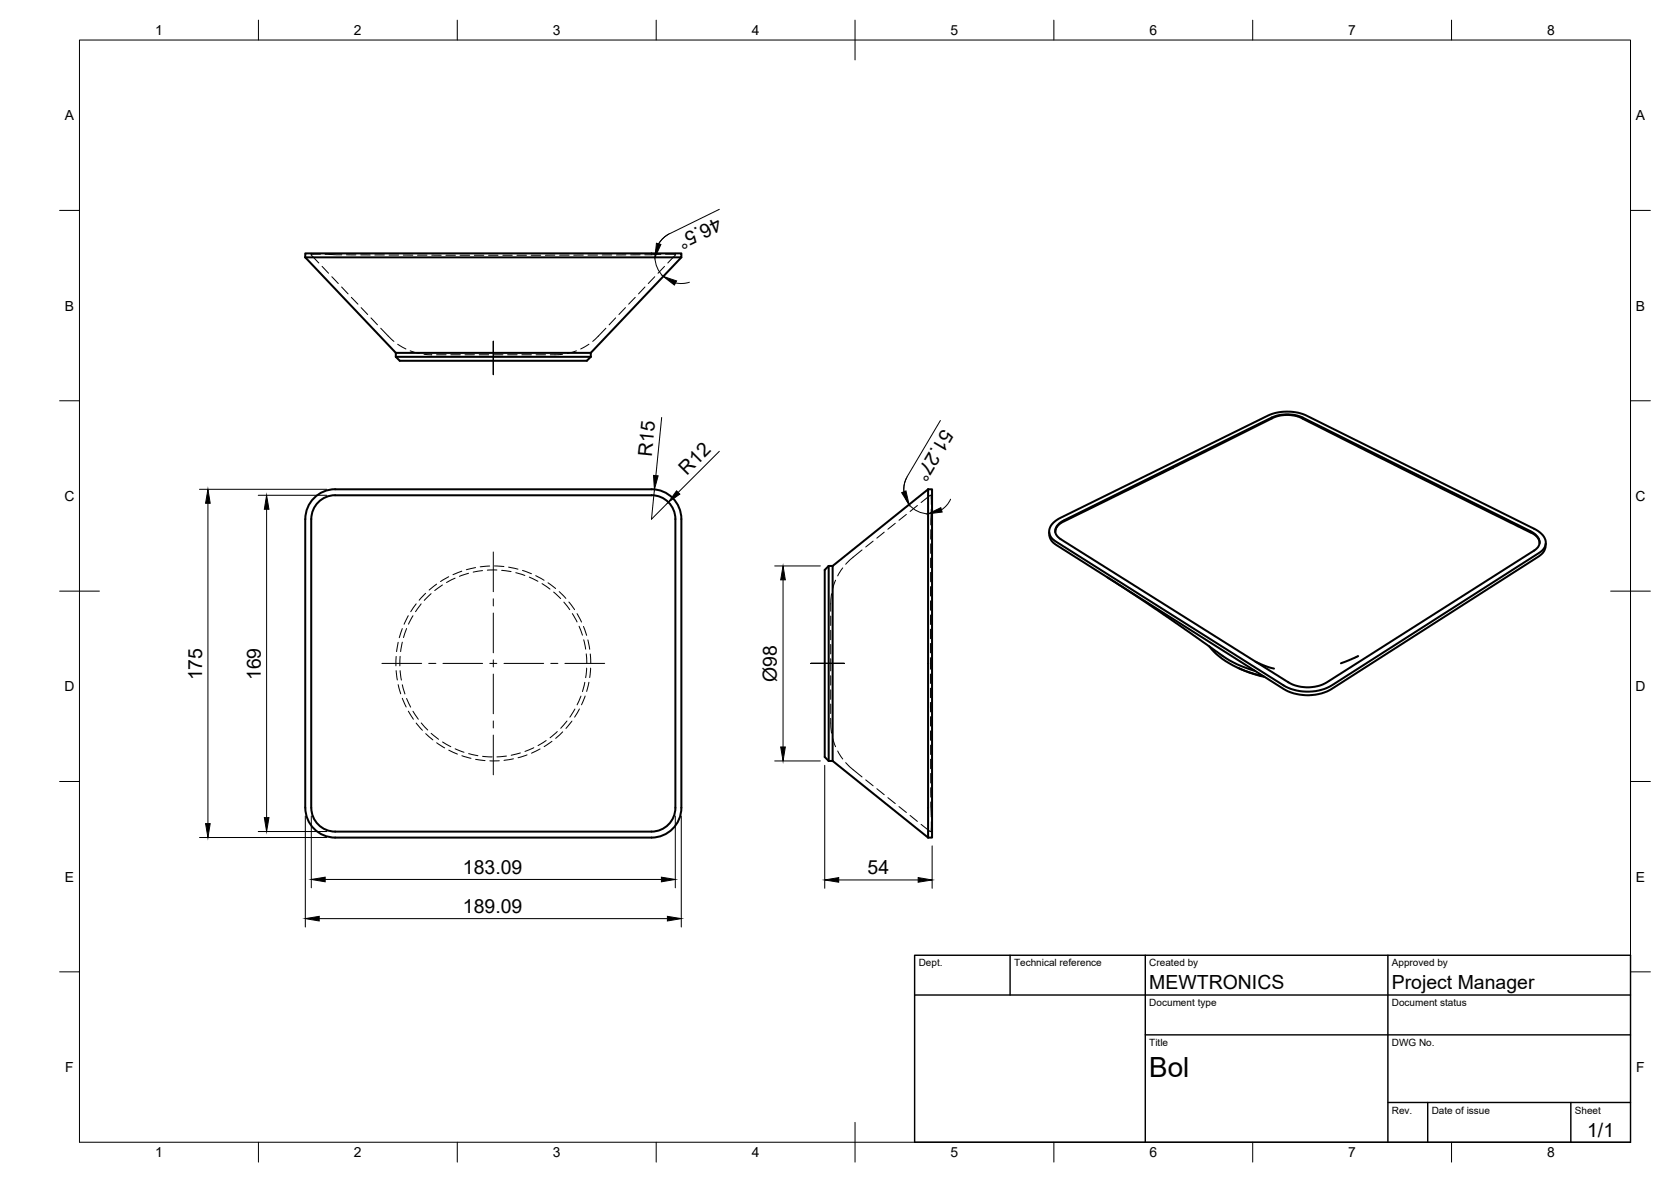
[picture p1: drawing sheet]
<svg xmlns="http://www.w3.org/2000/svg" width="420mm" height="297mm" viewBox="0 0 420 297" stroke-linecap="round" stroke-linejoin="round" font-family="sans-serif">
<!-- layer: Visible -->
<g fill="none" stroke="#000" stroke-width=".51">
<path d="M76.8 63.7h94.5v1h-94.5zM76.8 64.7l22.7 24M171.3 64.7l-22.8 24M99.5 88.7h49M99.5 89.7l1 1h47.1l.9-1M99.5 89.7h49M99.5 88.7v1M148.5 88.7v1M78.6 125.5a7.4 7.4 0 0 1 5.7-2.5l79.5-.1a7.5 7.5 0 0 1 7.5 7.5v72.6a7.5 7.5 0 0 1-7.5 7.5h-79.5a7.5 7.5 0 0 1-7.5-7.5v-72.6a7.5 7.5 0 0 1 1.8-4.9zM80 126.2a6 6 0 0 1 4.3-1.8h79.5a6 6 0 0 1 6 6.1v72.5a6 6 0 0 1-6 6h-79.5a6 6 0 0 1-6-6v-72.6a6 6 0 0 1 1.7-4.2zM233.4 123v87.5M233.4 123h1v87.5h-1"/>
<path d="M233.4 123l-24 19.2M263.8 133.8a3.4 3.4 0 0 0 1.7 3.1l57.2 36.2a12.3 12.3 0 0 0 12.2 0l52-33.3a3.4 3.4 0 0 0 1.8-3.2M264.9 131.4l1.8-1.3 52.1-25.7a12.3 12.3 0 0 1 9.7 0l57.3 28.5a4.1 4.1 0 0 1 2.8 4l-.5 1.1-1.1 .9-52.1 33.3a12.5 12.5 0 0 1-12.2 0l-57.2-36.1a2.76 2.76 0 0 1-.6-4.7zM265.3 133.7l.1-.6 .4-.8 1.5-1.2 52.7-26 1.8-.7 2.2-.1 1.7 .2 1.3 .4 58.1 29 1.6 1.3 .4 1.4M266.3 131.5l1.3-.8 52.2-25.8a9.7 9.7 0 0 1 7.7 0l57.3 28.6a2.99 2.99 0 0 1 2.1 3.6l-1.1 1.2-52.1 33.2a9.9 9.9 0 0 1-9.8 0l-57.2-36a2.24 2.24 0 0 1-.4-4zM208.4 142.2l-1 1v47l1 1M208.4 142.2v49M208.4 142.2h1M209.4 142.2v49M278.4 145.1l12.6 8.2 14.5 10.2a32.8 32.8 0 0 0 10.1 5.1M304 162.4a23.2 23.2 0 0 0 13.6 7.5M311.3 167.9l2.9 1.2 3.7 1"/>
<path d="M315.7 166.3l2.4 1.1 2.2 .6M341.5 164.9l-4.3 1.8M208.4 191.2h1M209.4 191.2l24 19.3"/>
</g>
<!-- layer: Hidden -->
<g fill="none" stroke="#000" stroke-width=".25">
<path d="M78.3 63.7v.4l1.9 2M80.6 63.9l-2.3 .1M81 66.9l1.6 1.8M81.7 63.9l2.4 .1M83.4 69.5l1.7 1.8M84.3 64h1.6M85.9 72.1l1.6 1.8M87.1 64l2.4 .1M88.3 74.7l1.7 1.7M90.7 64.1h2.4M90.8 77.3l1.7 1.7M93.3 79.9l1.6 1.7"/>
<path d="M94.3 64.1h2.3M97.8 64.1h2.4M101.4 64.1h2.4M105 64.1h2.4M108.6 64.1h2.3M112.1 64.1h2.4M115.7 64.1h2.4M119.3 64.1h2.3M122.9 64.1h2.3M126.4 64.1h2.4M130 64.1h2.4M133.6 64.1h2.4"/>
<path d="M139.5 64.1h-2.4M140.7 64.1h2.4M146.7 64.1h-2.4M147.8 64.1h2.4M151.4 64.1h2.4M154.8 79.9l-1.6 1.7M157.3 77.3l-1.7 1.7M157.4 64.1h-2.4M159.7 74.7l-1.6 1.7M161 64l-2.4 .1M162.2 72.1l-1.7 1.8M164.6 69.5l-1.6 1.8"/>
<path d="M166.2 63.9l-4.1 .1M167.1 66.9l-1.6 1.8M167.3 63.9h2.4M169.8 63.7v.4l-1.9 2M95.7 82.5l3.3 3.3M100 86.5l2.1 1.2M103.1 88.2l2.3 .6M106.6 89l2 .2M109.8 89.2h2.4M113.3 89.2h2.4M116.9 89.2h2.4M120.5 89.2h2.4"/>
<path d="M124.1 89.2h2.3M127.6 89.2h2.4M131.2 89.2h2.4M134.8 89.2h2.4M141.5 89l-3.1 .2M144.9 88.2l-2.3 .6M148.1 86.5l-2.1 1.2M152.3 82.5l-3.3 3.3M216.7 138.2l-4.1 3.6M219.5 136l-1.8 1.5M222.3 133.7l-1.8 1.5M225.1 131.5l-1.9 1.5"/>
<path d="M227.9 129.3l-1.9 1.5M230.7 127l-1.9 1.5M234 124.5l.2 2.3M234 136.7v2.4M234 133.1v2.4M234.1 130.5l-.1 1.4M234.1 128v2.4M234.4 124.5h-.5l-2.3 1.8M101.2 158l-.8 2.3M102.2 158l-.7 2.2M102.7 154.7l-1.1 2.2M103.8 154.7l-1.1 2.2"/>
<path d="M104.6 151.8l-1.3 1.9M105.9 151.8l-1.4 1.9M107 149.1l-1.6 1.7M108.4 149.2l-1.7 1.7M109.8 146.8l-1.9 1.5M111.3 147l-2 1.4M112.8 144.9l-2 1.2M114.4 145.3l-2.1 1.1M116.1 143.5l-2.2 .9M117.8 144.1l-2.3 .7M119.6 142.6l-2.3 .6M121.3 143.4l-2.3 .4"/>
<path d="M123.1 142.2l-2.3 .2M124.3 142.2l2.4 .2M124.9 143.2l-2.4 .1M126.1 143.3l2.4 .3M127.9 142.5l2.3 .5M129.7 143.9l2.3 .7M131.4 143.3l2.2 .9M133.1 145l2.2 1.1M134.7 144.7l2.1 1.1M136.3 146.7l2 1.3M137.8 146.5l1.9 1.4M139.2 148.8l1.8 1.6"/>
<path d="M140.6 148.7l1.7 1.7M141.8 151.3l1.5 1.9M143 151.3l1.5 1.9M143.9 154.2l1.2 2.1M145.1 154.2l1.1 2.1M145.6 157.4l.9 2.2M146.7 157.4l.8 2.3M208.9 158.4v2.4M208.9 154.8v2.4M209.1 149.2l-.2 4.4M210.1 145.8l-.8 2.2M211.9 142.7l-1.3 2"/>
<path d="M234 158.1v2.4M234 147.4v2.4M234 151v2.4M234 154.5v2.4M234 140.3v2.3M234 143.8v2.4M99.6 165l-.1 2.3M99.6 168.5l.3 2.4M100.1 161.4l-.4 2.4M100.1 172.1l.7 2.3M100.6 164.9l-.1 2.4M100.6 168.5l.3 2.4"/>
<path d="M101.2 175.5l.9 2.2M101.2 161.4l-.5 2.4M101.2 172.1l.6 2.3M102.2 175.5l1.1 2.2M102.7 178.7l1.2 2M103.8 178.7l1.4 2M144.5 178.2l-1.2 2M145.7 178.2l-1.2 2M146.1 174.9l-1 2.2M146.8 160.8l.5 2.3M147 171.5l-.5 2.3M147.1 174.9l-.9 2.2"/>
<path d="M147.4 164.3l.2 2.4M147.5 167.9l-.2 2.4M147.8 160.8l.5 2.4M148.1 171.5l-.6 2.3M148.4 164.3l.1 2.4M148.5 167.9l-.2 2.4M208.9 176.9v2.4M208.9 173.4v2.4M208.9 169.8v2.4M208.9 165.5v3.1M208.9 162v2.3M234 161.7v2.4"/>
<path d="M234 165.3v2.9M234 169.4v2.4M234 172.9v2.4M234 176.5v2.4M104.6 181.7l1.6 1.8M105.9 181.7l1.6 1.8M107 184.4l1.8 1.5M108.4 184.3l1.9 1.5M109.8 186.7l2 1.2M111.3 186.5l2 1.1M112.8 188.5l2.2 1M114.4 188.2l2.3 .8"/>
<path d="M116.1 189.9l2.3 .7M117.8 189.4l2.4 .5M119.6 190.8l2.4 .3M121.3 190.1l2.5 .1M125.5 191.2h-2.3M127.3 190l-2.4 .2M129.1 190.7l-2.4 .4M130.9 189.2l-2.4 .6M132.5 189.7l-2.2 .7M134.2 187.9l-2.2 .9M135.8 188.2l-2.2 1.1M137.3 186.1l-2 1.3"/>
<path d="M138.8 186.3l-2 1.3M140.1 183.8l-1.8 1.6M141.5 183.9l-1.8 1.7M142.6 181.2l-1.6 1.8M143.8 181.2l-1.5 1.9M208.9 180.5l.2 3.7M209.3 185.4l.8 2.2M210.6 188.7l1.3 2M212.6 191.7l4.1 3.5M217.7 196l1.8 1.5M220.5 198.2l1.8 1.5M234 180.1v2.4"/>
<path d="M234 183.7v2.3M234 187.2v2.4M234 190.8v2.4M234 198v2.3M234 194.4v2.4M223.2 200.5l1.9 1.4M226 202.7l1.9 1.5M228.8 204.9l1.9 1.5M231.6 207.2l2.3 1.8h.5M234 201.5l.1 3.8M234.2 206.5l-.1 2.4"/>
</g>
<!-- layer: BORDER -->
<g fill="none" stroke="#000" stroke-width=".25">
<path d="M20 10.1h390v276.9h-390zM65 5.1v5M115 5.1v5M165 5.1v5M215 5.1v10M265 5.1v5M315 5.1v5M365 5.1v5M15 52.9h5M410 52.9h5M15 100.7h5M410 100.7h5"/>
<path d="M15 148.6h10M405 148.6h10M15 196.4h5M410 196.4h5M15 244.2h5M410 244.2h5M65 287v5M115 287v5M165 287v5M215 282.1v9.9M265 287v5M315 287v5"/>
<path d="M365 287v5"/>
</g>
<!-- layer: TITLEBLOCK -->
<path d="M230 240.1h180v46.9h-180zM230 250h180M254 240.1v9.9M288 240.1v46.9M349 240.1v46.9M288 260.1h122M349 277.1h61M359 277.1v9.9M395 277.1v9.9" fill="none" stroke="#000" stroke-width=".36"/>
<!-- layer: Smart Centers -->
<g fill="none" stroke="#000" stroke-width=".25">
<path d="M124 85.8v8.4M124 138.7v10M124 150.5v1.8M124 154.1v9.9M96 166.7h10M107.8 166.7h1.8M111.4 166.7h9.9M123.1 166.7h1.8M124 165.8v1.8M124 169.4v10M126.7 166.7h10M138.5 166.7h1.8"/>
<path d="M142 166.7h10M203.9 166.7h8.4zM124 181.2v1.8M124 184.7v10"/>
</g>
<!-- layer: FD_Dimensions -->
<g fill="none" stroke="#000" stroke-width=".25">
<path d="M168.1 58.8l-1.4 1.1-1.1 1.4M180.9 52.6l-12.5 6.1a6.6 6.6 0 0 0-1.6 10.7M173.3 70.9l-1.7 .3-1.8-.1M166.4 104.9l-1.5 14.6M180.9 113.4l-10.4 10.3M228.1 119.8a6.1 6.1 0 0 0 5.3 9.3M236.5 105.7l-8.4 14.1M50.2 123h32M52.3 126.5v80.5M64.9 124.5h17.3M67 128v77.5M164.5 123l-.7 7.5 4.2-4.3"/>
<path d="M227.9 120.1l-.5 1.7-.1 1.8M239 125.4l-.9 1.5-1.4 1.2M194.8 142.2h11.5M196.9 145.7v42M194.8 191.2h11.5M207.4 192.3v30.9M50.2 210.5h32M64.9 209h17.3M76.8 205.1v27.9M78.3 205.1v18M169.8 205.1v18M171.3 205.1v27.9"/>
<path d="M234.4 212.6v10.6M80.3 230.9h87.5M81.8 221h84.5M210.9 221.1h20"/>
</g>
<g fill="#000" stroke="#000" stroke-width=".25">
<path d="M165.1 61.1l1.1 .3-1.5 3.3zM166.8 69.5l3.3 1.1-.5 1zM164.3 119.5l1.2 .1-1 3.4zM52.3 123l.6 3.5h-1.2zM67 124.5l.6 3.5h-1.1zM170.1 123.3l.8 .9-2.9 2zM226.7 123.8l1.1-.4 .8 3.4zM233.4 129.1l3.2-1.5 .3 1.1zM196.9 142.2l.6 3.5h-1.2zM196.3 187.7h1.2l-.6 3.5zM51.7 207h1.2l-.6 3.5zM66.5 205.5h1.1l-.6 3.5z"/>
<path d="M76.8 230.9l3.5-.6v1.1zM78.3 221l3.5-.6v1.2zM166.3 220.4l3.5 .6-3.5 .6zM167.8 230.3l3.5 .6-3.5 .5zM207.4 221.1l3.5-.6v1.2zM230.9 220.5l3.5 .6-3.5 .6z"/>
</g>
<text font-size="7" x="289" y="270.6">Bol</text>
<g font-size="4.9">
<text x="180.3" y="54.5" transform="rotate(154 180.3 54.5)">46.5°</text>
<text x="237.1" y="107.4" transform="rotate(121 237.1 107.4)">51.27°</text>
<text x="163.9" y="114.9" transform="rotate(-84 163.9 114.9)">R15</text>
<text x="172.7" y="119.6" transform="rotate(-45 172.7 119.6)">R12</text>
<text x="50.8" y="171" transform="rotate(-90 50.8 171)">175</text>
<text x="65.6" y="170.9" transform="rotate(-90 65.6 170.9)">169</text>
<text x="195.3" y="171.3" transform="rotate(-90 195.3 171.3)">Ø98</text>
<text x="116.4" y="219.5">183.09</text>
<text x="218.2" y="219.7">54</text>
<text x="116.4" y="229.4">189.09</text>
<text x="289" y="248.5">MEWTRONICS</text>
<text x="350" y="248.5">Project Manager</text>
<text x="399.1" y="285.7">1/1</text>
</g>
<g font-size="3.5">
<text x="39" y="8.8">1</text>
<text x="89" y="8.8">2</text>
<text x="139" y="8.8">3</text>
<text x="189" y="8.8">4</text>
<text x="239" y="8.8">5</text>
<text x="289" y="8.8">6</text>
<text x="339" y="8.8">7</text>
<text x="389" y="8.8">8</text>
<text x="16.3" y="30.2">A</text>
<text x="411.3" y="30.2">A</text>
<text x="16.3" y="78">B</text>
<text x="411.3" y="78">B</text>
<text x="16.2" y="125.9">C</text>
<text x="411.2" y="125.9">C</text>
<text x="16.2" y="173.7">D</text>
<text x="411.2" y="173.7">D</text>
<text x="16.3" y="221.6">E</text>
<text x="411.3" y="221.6">E</text>
<text x="16.4" y="269.4">F</text>
<text x="411.4" y="269.4">F</text>
<text x="39" y="290.8">1</text>
<text x="89" y="290.8">2</text>
<text x="139" y="290.8">3</text>
<text x="189" y="290.8">4</text>
<text x="239" y="290.8">5</text>
<text x="289" y="290.8">6</text>
<text x="339" y="290.8">7</text>
<text x="389" y="290.8">8</text>
</g>
<g font-size="2.5">
<text x="231" y="242.9">Dept.</text>
<text x="255" y="242.9">Technical reference</text>
<text x="289" y="242.9">Created by</text>
<text x="350" y="242.9">Approved by</text>
<text x="289" y="252.8">Document type</text>
<text x="350" y="252.8">Document status</text>
<text x="289" y="262.9">Title</text>
<text x="350" y="262.9">DWG No.</text>
<text x="350" y="279.9">Rev.</text>
<text x="360" y="279.9">Date of issue</text>
<text x="396" y="279.9">Sheet</text>
</g>
</svg>
